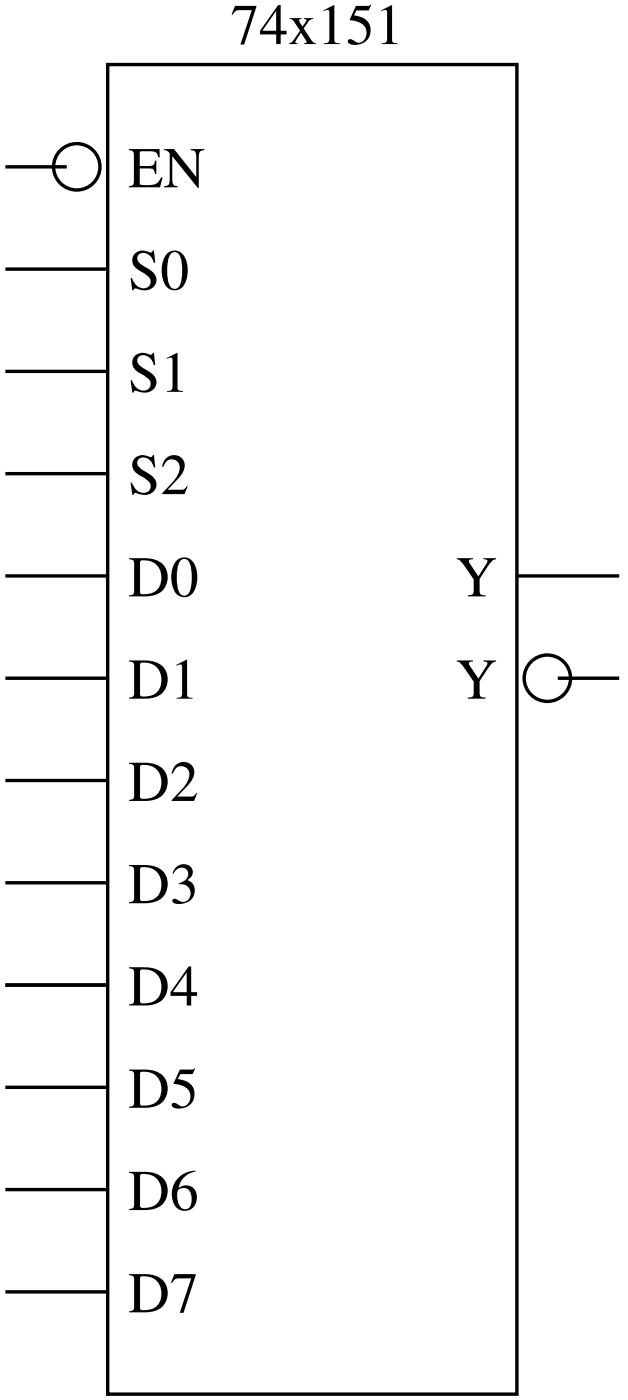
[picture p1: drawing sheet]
<svg xmlns="http://www.w3.org/2000/svg" width="31mm" height="68mm" viewBox="0 0 31 68" stroke-linecap="round" stroke-linejoin="round" font-family="sans-serif">
<g fill="none" stroke="#000" stroke-width=".17">
<path d="M.3 13.2h5M.3 18.2h5M.3 8.2h3M5.3 3.2h20v65h-20zM.3 23.2h5M.3 28.2h5M.3 33.2h5M.3 38.2h5M25.3 28.2h5M27.3 33.2h3M.3 43.2h5M.3 48.2h5"/>
<path d="M.3 53.2h5M.3 58.2h5M.3 63.2h5"/>
<circle cx="3.8" cy="8.2" r="1.13"/>
<circle cx="26.8" cy="33.2" r="1.13"/>
</g>
<g font-size="2.8">
<text x="11.3" y="2.2">74x151</text>
<text x="6.3" y="9.2">EN</text>
<text x="6.3" y="14.2">S0</text>
<text x="6.3" y="19.2">S1</text>
<text x="6.3" y="24.2">S2</text>
<text x="6.3" y="29.2">D0</text>
<text x="22.3" y="29.2">Y</text>
<text x="6.3" y="34.2">D1</text>
<text x="22.3" y="34.2">Y</text>
<text x="6.3" y="39.2">D2</text>
<text x="6.3" y="44.2">D3</text>
<text x="6.3" y="49.2">D4</text>
<text x="6.3" y="54.2">D5</text>
<text x="6.3" y="59.2">D6</text>
<text x="6.3" y="64.2">D7</text>
</g>
</svg>
